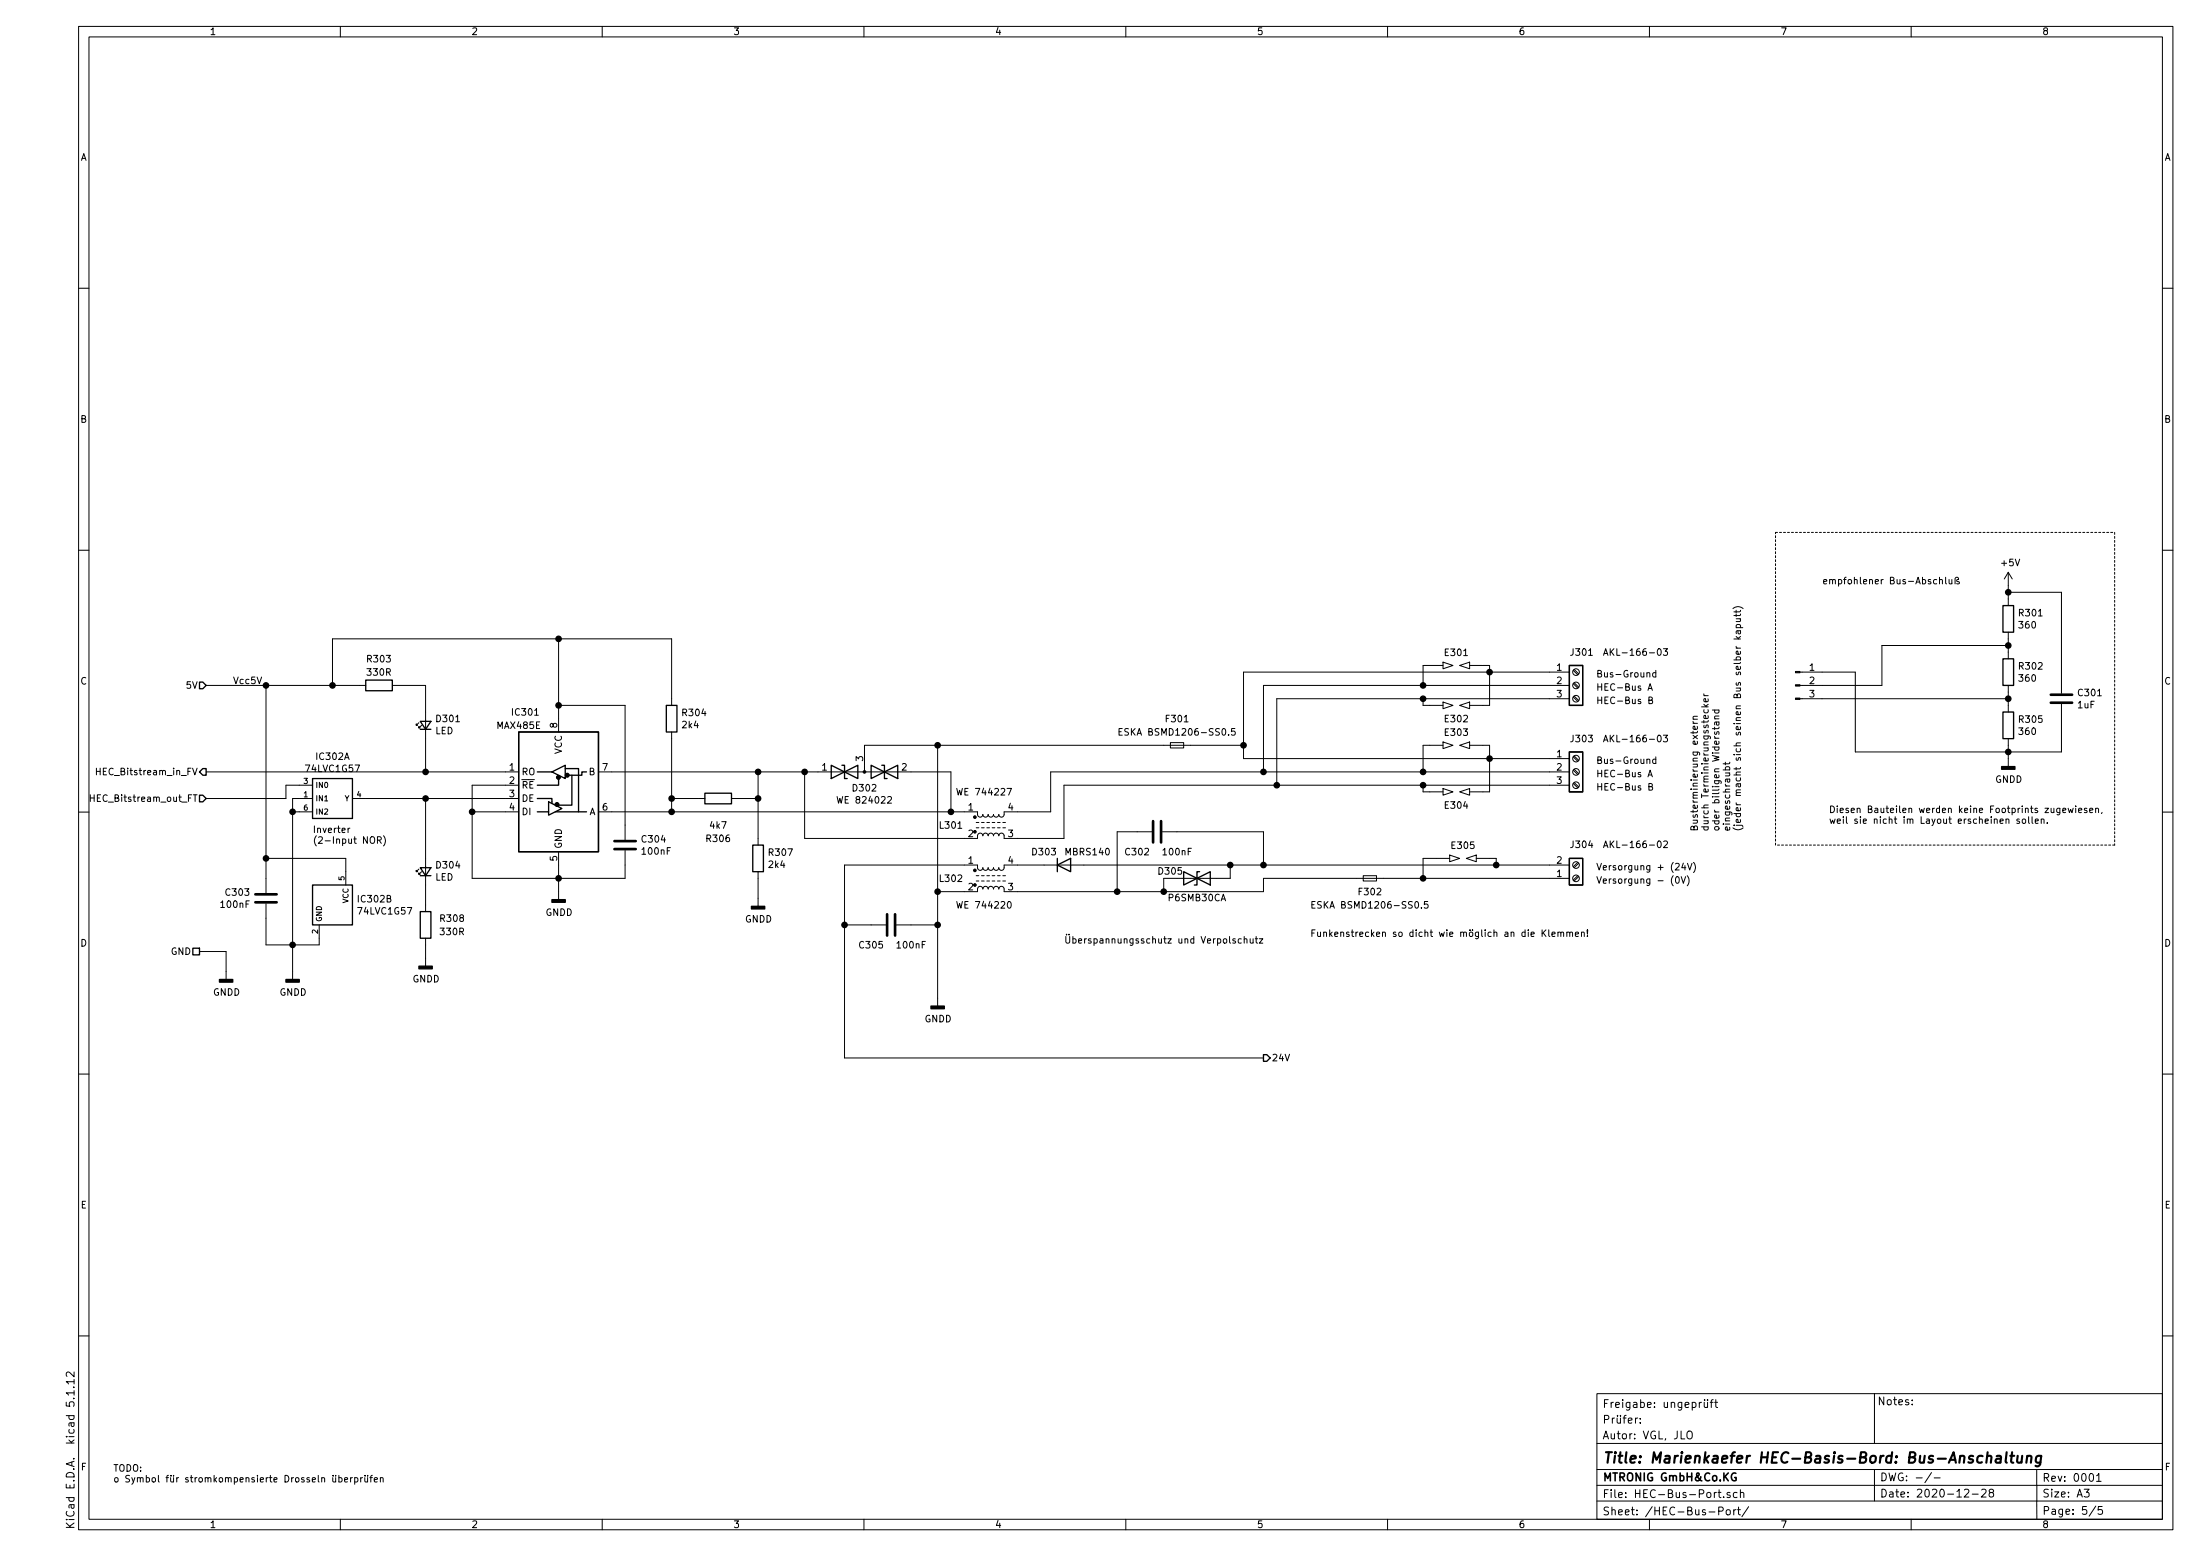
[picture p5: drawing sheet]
EESchema Schematic File Version 4
EELAYER 30 0
EELAYER END
$Descr A3 16535 11693
encoding utf-8
Sheet 5 5
Title "Marienkaefer HEC-Basis-Bord: Bus-Anschaltung"
Date "2020-12-28"
Rev "0001"
Comp "MTRONIG GmbH&Co.KG"
Comment1 "Autor: VGL, JLO"
Comment2 "Prüfer: "
Comment3 "Freigabe: ungeprüft"
Comment4 "-/-"
$EndDescr
$Comp
L Connector:Screw_Terminal_01x02 J304
U 1 1
P 11850 6600
F 0 "J304" H 11800 6350 50  0000 L CNN
F 1 "AKL-166-02" H 12050 6350 50  0000 L CNN
F 2 "TerminalBlock_MetzConnect:TerminalBlock_MetzConnect_Type059_RT06302HBWC_1x02_P3.50mm_Horizontal" H 11850 6600 50  0001 C CNN
F 3 "~" H 11850 6600 50  0001 C CNN
	1    11850 6600
	1    0    0    1   
$EndComp
Text Notes 12000 5750 0    50   ~ 0
Bus-Ground
$Comp
L Interface_UART:MAX485E IC301
U 1 1
P 4200 5900
F 0 "IC301" H 3950 6450 50  0000 C CNN
F 1 "MAX485E" H 3900 6350 50  0000 C CNN
F 2 "Package_SO:SO-8_3.9x4.9mm_P1.27mm" H 4200 5200 50  0001 C CNN
F 3 "https://datasheets.maximintegrated.com/en/ds/MAX1487E-MAX491E.pdf" H 4200 5950 50  0001 C CNN
	1    4200 5900
	1    0    0    -1  
$EndComp
$Comp
L Device:C C304
U 1 1
P 4700 6350
F 0 "C304" H 4815 6396 50  0000 L CNN
F 1 "100nF" H 4815 6305 50  0000 L CNN
F 2 "Capacitor_SMD:C_0603_1608Metric" H 4738 6200 50  0001 C CNN
F 3 "~" H 4700 6350 50  0001 C CNN
	1    4700 6350
	1    0    0    -1  
$EndComp
$Comp
L Device:L_Ferrite_Coupled_1423 L302
U 1 1
P 7450 6600
F 0 "L302" H 7150 6600 50  0000 C CNN
F 1 "WE 744220" H 7400 6400 50  0000 C CNN
F 2 "Inductor_SMD:L_CommonMode_Wuerth_WE-SL2" H 7450 6600 50  0001 C CNN
F 3 "~" H 7450 6600 50  0001 C CNN
	1    7450 6600
	1    0    0    -1  
$EndComp
$Comp
L Device:C C305
U 1 1
P 6700 6950
F 0 "C305" V 6850 6800 50  0000 C CNN
F 1 "100nF" V 6850 7100 50  0000 C CNN
F 2 "Capacitor_SMD:C_0603_1608Metric" H 6738 6800 50  0001 C CNN
F 3 "~" H 6700 6950 50  0001 C CNN
	1    6700 6950
	0    1    1    0   
$EndComp
Wire Wire Line
	7650 6700 8400 6700
Wire Wire Line
	7250 6500 6350 6500
Wire Wire Line
	6350 6500 6350 6950
Wire Wire Line
	6350 6950 6550 6950
Wire Wire Line
	6850 6950 7050 6950
Wire Wire Line
	7050 6950 7050 6700
Wire Wire Line
	7050 6700 7250 6700
$Comp
L Device:L_Ferrite_Coupled_1423 L301
U 1 1
P 7450 6200
F 0 "L301" H 7150 6200 50  0000 C CNN
F 1 "WE 744227" H 7400 6450 50  0000 C CNN
F 2 "Inductor_SMD:L_CommonMode_Wuerth_WE-SL2" H 7450 6200 50  0001 C CNN
F 3 "~" H 7450 6200 50  0001 C CNN
	1    7450 6200
	1    0    0    -1  
$EndComp
Wire Wire Line
	7650 6300 8000 6300
Wire Wire Line
	8000 6300 8000 5900
Wire Wire Line
	8000 5900 9600 5900
Wire Wire Line
	11650 5800 10700 5800
Wire Wire Line
	7900 5800 7900 6100
Wire Wire Line
	7900 6100 7650 6100
$Comp
L Device:D_TVS_Dual_AAC D302
U 1 1
P 6500 5800
F 0 "D302" H 6500 5925 50  0000 C CNN
F 1 "WE 824022" H 6500 6016 50  0000 C CNN
F 2 "Package_TO_SOT_SMD:SOT-23" H 6350 5800 50  0001 C CNN
F 3 "~" H 6350 5800 50  0001 C CNN
	1    6500 5800
	1    0    0    1   
$EndComp
$Comp
L power:GNDD #PWR0306
U 1 1
P 5700 6750
F 0 "#PWR0306" H 5700 6500 50  0001 C CNN
F 1 "GNDD" H 5704 6595 50  0000 C CNN
F 2 "" H 5700 6750 50  0001 C CNN
F 3 "" H 5700 6750 50  0001 C CNN
	1    5700 6750
	1    0    0    -1  
$EndComp
Connection ~ 7050 6950
Wire Wire Line
	6500 5650 6500 5600
Wire Wire Line
	9350 5600 9350 5700
Wire Wire Line
	7250 6100 7150 6100
Wire Wire Line
	7150 6100 7150 5800
Wire Wire Line
	7150 5800 6850 5800
Wire Wire Line
	7250 6300 6050 6300
Wire Wire Line
	6050 6300 6050 5800
Wire Wire Line
	6050 5800 6150 5800
Text Notes 12000 6550 0    50   ~ 0
Versorgung + (24V)
Text Notes 12000 6650 0    50   ~ 0
Versorgung - (0V)
Text Notes 12000 5950 0    50   ~ 0
HEC-Bus B
Text Notes 12000 5850 0    50   ~ 0
HEC-Bus A
$Comp
L Connector:Screw_Terminal_01x03 J303
U 1 1
P 11850 5800
F 0 "J303" H 11800 6050 50  0000 L CNN
F 1 "AKL-166-03" H 12050 6050 50  0000 L CNN
F 2 "TerminalBlock_MetzConnect:TerminalBlock_MetzConnect_Type059_RT06303HBWC_1x03_P3.50mm_Horizontal" H 11850 5800 50  0001 C CNN
F 3 "~" H 11850 5800 50  0001 C CNN
	1    11850 5800
	1    0    0    -1  
$EndComp
Text Notes 12000 5100 0    50   ~ 0
Bus-Ground
$Comp
L Device:Fuse_Small F301
U 1 1
P 8850 5600
F 0 "F301" H 8850 5800 50  0000 C CNN
F 1 "ESKA BSMD1206-SS0.5" H 8850 5700 50  0000 C CNN
F 2 "Resistor_SMD:R_1206_3216Metric" H 8850 5600 50  0001 C CNN
F 3 "~" H 8850 5600 50  0001 C CNN
	1    8850 5600
	1    0    0    -1  
$EndComp
Text Notes 12000 5300 0    50   ~ 0
HEC-Bus B
Text Notes 12000 5200 0    50   ~ 0
HEC-Bus A
$Comp
L Connector:Screw_Terminal_01x03 J301
U 1 1
P 11850 5150
F 0 "J301" H 11800 5400 50  0000 L CNN
F 1 "AKL-166-03" H 12050 5400 50  0000 L CNN
F 2 "TerminalBlock_MetzConnect:TerminalBlock_MetzConnect_Type059_RT06303HBWC_1x03_P3.50mm_Horizontal" H 11850 5150 50  0001 C CNN
F 3 "~" H 11850 5150 50  0001 C CNN
	1    11850 5150
	1    0    0    -1  
$EndComp
Wire Wire Line
	9350 5050 9350 5600
Connection ~ 9350 5600
Wire Wire Line
	9600 5250 9600 5900
Wire Wire Line
	9600 5250 10700 5250
Connection ~ 9600 5900
Wire Wire Line
	9600 5900 10700 5900
Wire Wire Line
	9500 5150 9500 5800
Wire Wire Line
	9500 5150 10700 5150
Connection ~ 9500 5800
Wire Wire Line
	9500 5800 7900 5800
Text Notes 13100 6250 1    50   ~ 0
Busterminierung extern\ndurch Terminierungsstecker\noder billigen Widerstand \neingeschraubt \n(jeder macht sich seinen Bus selber kaputt)
Connection ~ 7150 6100
Wire Wire Line
	4600 6100 5050 6100
Wire Wire Line
	4600 5800 5700 5800
Connection ~ 6050 5800
$Comp
L power:GNDD #PWR0305
U 1 1
P 4200 6700
F 0 "#PWR0305" H 4200 6450 50  0001 C CNN
F 1 "GNDD" H 4204 6545 50  0000 C CNN
F 2 "" H 4200 6700 50  0001 C CNN
F 3 "" H 4200 6700 50  0001 C CNN
	1    4200 6700
	1    0    0    -1  
$EndComp
$Comp
L Device:R R307
U 1 1
P 5700 6450
F 0 "R307" H 5770 6496 50  0000 L CNN
F 1 "2k4" H 5770 6405 50  0000 L CNN
F 2 "Resistor_SMD:R_0603_1608Metric" V 5630 6450 50  0001 C CNN
F 3 "~" H 5700 6450 50  0001 C CNN
	1    5700 6450
	1    0    0    -1  
$EndComp
$Comp
L Device:R R304
U 1 1
P 5050 5400
F 0 "R304" H 5120 5446 50  0000 L CNN
F 1 "2k4" H 5120 5355 50  0000 L CNN
F 2 "Resistor_SMD:R_0603_1608Metric" V 4980 5400 50  0001 C CNN
F 3 "~" H 5050 5400 50  0001 C CNN
	1    5050 5400
	1    0    0    -1  
$EndComp
Connection ~ 5050 6100
Wire Wire Line
	5050 6100 7150 6100
Wire Wire Line
	5050 5550 5050 6000
Connection ~ 5700 5800
Wire Wire Line
	5700 5800 6050 5800
Wire Wire Line
	5700 5800 5700 6000
Wire Wire Line
	5700 6600 5700 6750
$Comp
L Device:R R306
U 1 1
P 5400 6000
F 0 "R306" V 5700 6000 50  0000 C CNN
F 1 "4k7" V 5600 6000 50  0000 C CNN
F 2 "Resistor_SMD:R_0603_1608Metric" V 5330 6000 50  0001 C CNN
F 3 "~" H 5400 6000 50  0001 C CNN
	1    5400 6000
	0    1    1    0   
$EndComp
Wire Wire Line
	5050 6000 5250 6000
Connection ~ 5050 6000
Wire Wire Line
	5050 6000 5050 6100
Wire Wire Line
	5550 6000 5700 6000
Connection ~ 5700 6000
Wire Wire Line
	5700 6000 5700 6300
Wire Wire Line
	4200 6500 4200 6600
Wire Wire Line
	4200 6600 4700 6600
Wire Wire Line
	4700 6600 4700 6500
Connection ~ 4200 6600
Wire Wire Line
	4200 6600 4200 6700
Wire Wire Line
	4200 6600 3550 6600
Wire Wire Line
	3550 6600 3550 6100
Wire Wire Line
	3550 5900 3800 5900
Wire Wire Line
	3550 6100 3800 6100
Connection ~ 3550 6100
Wire Wire Line
	3550 6100 3550 5900
Text HLabel 1550 6000 0    50   Input ~ 0
HEC_Bitstream_out_FT
Wire Wire Line
	3800 5800 3200 5800
Text HLabel 1550 5800 0    50   Output ~ 0
HEC_Bitstream_in_FV
$Comp
L Logic_74xGxx_MT:74LVC1G57 IC302
U 1 1
P 2350 6150
F 0 "IC302" H 2500 6617 50  0000 C CNN
F 1 "74LVC1G57" H 2500 6526 50  0000 C CNN
F 2 "Package_TO_SOT_SMD:SOT-363_SC-70-6" H 2350 6150 50  0001 C CNN
F 3 "http://www.ti.com/lit/sg/scyt129e/scyt129e.pdf" H 2350 6150 50  0001 C CNN
	1    2350 6150
	1    0    0    -1  
$EndComp
$Comp
L power:GNDD #PWR0307
U 1 1
P 2200 7300
F 0 "#PWR0307" H 2200 7050 50  0001 C CNN
F 1 "GNDD" H 2204 7145 50  0000 C CNN
F 2 "" H 2200 7300 50  0001 C CNN
F 3 "" H 2200 7300 50  0001 C CNN
	1    2200 7300
	1    0    0    -1  
$EndComp
$Comp
L Device:C C303
U 1 1
P 2000 6750
F 0 "C303" H 2115 6796 50  0000 L CNN
F 1 "100nF" H 2115 6705 50  0000 L CNN
F 2 "Capacitor_SMD:C_0603_1608Metric" H 2038 6600 50  0001 C CNN
F 3 "~" H 2000 6750 50  0001 C CNN
	1    2000 6750
	-1   0    0    -1  
$EndComp
Wire Wire Line
	2000 6900 2000 7100
Wire Wire Line
	2000 7100 2200 7100
Wire Wire Line
	2250 6000 2200 6000
Wire Wire Line
	2200 6000 2200 6100
Wire Wire Line
	2200 6100 2250 6100
Connection ~ 2200 6100
Wire Wire Line
	3800 6000 3200 6000
Wire Wire Line
	2250 5900 2150 5900
Wire Wire Line
	2150 5900 2150 6000
Wire Wire Line
	2150 6000 1550 6000
$Comp
L Device:LED_Small D304
U 1 1
P 3200 6550
F 0 "D304" V 3246 6480 50  0000 R CNN
F 1 "LED" V 3155 6480 50  0000 R CNN
F 2 "LED_SMD:LED_0603_1608Metric" V 3200 6550 50  0001 C CNN
F 3 "~" V 3200 6550 50  0001 C CNN
	1    3200 6550
	0    -1   -1   0   
$EndComp
$Comp
L Device:LED_Small D301
U 1 1
P 3200 5450
F 0 "D301" V 3246 5380 50  0000 R CNN
F 1 "LED" V 3155 5380 50  0000 R CNN
F 2 "LED_SMD:LED_0603_1608Metric" V 3200 5450 50  0001 C CNN
F 3 "~" V 3200 5450 50  0001 C CNN
	1    3200 5450
	0    -1   -1   0   
$EndComp
Connection ~ 3200 5800
Wire Wire Line
	3200 5800 1550 5800
Wire Wire Line
	3200 6450 3200 6000
Connection ~ 3200 6000
Wire Wire Line
	3200 6000 2750 6000
$Comp
L Device:R R303
U 1 1
P 2850 5150
F 0 "R303" V 2650 5050 50  0000 L CNN
F 1 "330R" V 2750 5050 50  0000 L CNN
F 2 "Resistor_SMD:R_0603_1608Metric" V 2780 5150 50  0001 C CNN
F 3 "~" H 2850 5150 50  0001 C CNN
	1    2850 5150
	0    1    1    0   
$EndComp
$Comp
L power:GNDD #PWR0309
U 1 1
P 3200 7200
F 0 "#PWR0309" H 3200 6950 50  0001 C CNN
F 1 "GNDD" H 3204 7045 50  0000 C CNN
F 2 "" H 3200 7200 50  0001 C CNN
F 3 "" H 3200 7200 50  0001 C CNN
	1    3200 7200
	1    0    0    -1  
$EndComp
Wire Wire Line
	3200 7200 3200 7100
$Comp
L Device:R R308
U 1 1
P 3200 6950
F 0 "R308" H 3300 7000 50  0000 L CNN
F 1 "330R" H 3300 6900 50  0000 L CNN
F 2 "Resistor_SMD:R_0603_1608Metric" V 3130 6950 50  0001 C CNN
F 3 "~" H 3200 6950 50  0001 C CNN
	1    3200 6950
	1    0    0    -1  
$EndComp
Wire Wire Line
	3200 6800 3200 6650
Wire Wire Line
	3000 5150 3200 5150
Wire Wire Line
	3200 5150 3200 5350
Wire Wire Line
	3200 5550 3200 5800
Text HLabel 1550 5150 0    50   Input ~ 0
5V
Text HLabel 9500 7950 2    50   Output ~ 0
24V
Wire Wire Line
	6350 7950 6350 6950
Connection ~ 6350 6950
$Comp
L Device:D_TVS D305
U 1 1
P 9000 6600
F 0 "D305" H 9200 6550 50  0000 C CNN
F 1 "P6SMB30CA" H 9000 6750 50  0000 C CNN
F 2 "Diode_SMD:D_SMB" V 9000 6600 50  0001 C CNN
F 3 "~" V 9000 6600 50  0001 C CNN
	1    9000 6600
	-1   0    0    1   
$EndComp
Wire Wire Line
	7050 6950 7050 7500
Wire Wire Line
	6350 7950 9500 7950
Wire Wire Line
	8750 6700 8750 6600
Wire Wire Line
	9500 6600 9500 6700
Wire Wire Line
	9500 6700 8750 6700
Connection ~ 8750 6700
$Comp
L Device:C C302
U 1 1
P 8700 6250
F 0 "C302" V 8850 6100 50  0000 C CNN
F 1 "100nF" V 8850 6400 50  0000 C CNN
F 2 "Capacitor_SMD:C_0603_1608Metric" H 8738 6100 50  0001 C CNN
F 3 "~" H 8700 6250 50  0001 C CNN
	1    8700 6250
	0    1    1    0   
$EndComp
Wire Wire Line
	8550 6250 8400 6250
Wire Wire Line
	8400 6250 8400 6700
Connection ~ 8400 6700
Wire Wire Line
	8400 6700 8750 6700
$Comp
L Device:SparkGap E305
U 1 1
P 11000 6450
F 0 "E305" H 11000 6548 50  0000 C CNN
F 1 "SPARK_GAP" H 11000 6549 50  0001 C CNN
F 2 "SparkGaps_MT:SparkGap_3pin_0.67x0.5mm" H 11000 6380 50  0001 C CNN
F 3 "~" V 11000 6450 50  0001 C CNN
	1    11000 6450
	1    0    0    -1  
$EndComp
Wire Wire Line
	11200 6450 11250 6450
Wire Wire Line
	11250 6450 11250 6500
Wire Wire Line
	11250 6500 11650 6500
$Comp
L Device:SparkGap E303
U 1 1
P 10950 5600
F 0 "E303" H 10950 5698 50  0000 C CNN
F 1 "SPARK_GAP" H 10950 5699 50  0001 C CNN
F 2 "SparkGaps_MT:SparkGap_3pin_0.67x0.5mm" H 10950 5530 50  0001 C CNN
F 3 "~" V 10950 5600 50  0001 C CNN
	1    10950 5600
	1    0    0    -1  
$EndComp
$Comp
L Device:SparkGap E304
U 1 1
P 10950 5950
F 0 "E304" H 10950 5850 50  0000 C CNN
F 1 "SPARK_GAP" H 10950 5850 50  0001 C CNN
F 2 "SparkGaps_MT:SparkGap_3pin_0.67x0.5mm" H 10950 5880 50  0001 C CNN
F 3 "~" V 10950 5950 50  0001 C CNN
	1    10950 5950
	1    0    0    -1  
$EndComp
Wire Wire Line
	11150 5600 11200 5600
Wire Wire Line
	10750 5600 10700 5600
Wire Wire Line
	10700 5600 10700 5800
Connection ~ 10700 5800
Wire Wire Line
	10700 5800 9500 5800
Wire Wire Line
	11150 5950 11200 5950
Wire Wire Line
	10750 5950 10700 5950
Wire Wire Line
	10700 5950 10700 5900
Connection ~ 10700 5900
Wire Wire Line
	10700 5900 11650 5900
$Comp
L Device:SparkGap E301
U 1 1
P 10950 5000
F 0 "E301" H 10950 5098 50  0000 C CNN
F 1 "SPARK_GAP" H 10950 5099 50  0001 C CNN
F 2 "SparkGaps_MT:SparkGap_3pin_0.67x0.5mm" H 10950 4930 50  0001 C CNN
F 3 "~" V 10950 5000 50  0001 C CNN
	1    10950 5000
	1    0    0    -1  
$EndComp
$Comp
L Device:SparkGap E302
U 1 1
P 10950 5300
F 0 "E302" H 10950 5200 50  0000 C CNN
F 1 "SPARK_GAP" H 10950 5200 50  0001 C CNN
F 2 "SparkGaps_MT:SparkGap_3pin_0.67x0.5mm" H 10950 5230 50  0001 C CNN
F 3 "~" V 10950 5300 50  0001 C CNN
	1    10950 5300
	1    0    0    -1  
$EndComp
Wire Wire Line
	11150 5000 11200 5000
Wire Wire Line
	11200 5000 11200 5050
Connection ~ 11200 5050
Wire Wire Line
	11200 5050 11200 5300
Wire Wire Line
	11200 5300 11150 5300
Wire Wire Line
	10750 5300 10700 5300
Wire Wire Line
	10700 5300 10700 5250
Connection ~ 10700 5250
Wire Wire Line
	10700 5250 11650 5250
Wire Wire Line
	10750 5000 10700 5000
Wire Wire Line
	10700 5000 10700 5150
Connection ~ 10700 5150
$Comp
L power:GNDD #PWR0310
U 1 1
P 7050 7500
F 0 "#PWR0310" H 7050 7250 50  0001 C CNN
F 1 "GNDD" H 7054 7345 50  0000 C CNN
F 2 "" H 7050 7500 50  0001 C CNN
F 3 "" H 7050 7500 50  0001 C CNN
	1    7050 7500
	1    0    0    -1  
$EndComp
Wire Wire Line
	10700 6450 10700 6600
Wire Wire Line
	10700 6450 10800 6450
Connection ~ 10700 6600
Wire Wire Line
	10700 6600 10400 6600
Wire Wire Line
	11200 5700 11650 5700
Wire Wire Line
	11200 5600 11200 5700
Connection ~ 11200 5700
Wire Wire Line
	11200 5700 11200 5950
Wire Wire Line
	11650 5050 11200 5050
Text Notes 9850 7050 0    50   ~ 0
Funkenstrecken so dicht wie möglich an die Klemmen!
$Comp
L Device:D D303
U 1 1
P 8000 6500
F 0 "D303" H 7950 6600 50  0000 R CNN
F 1 "MBRS140" H 8000 6600 50  0000 L CNN
F 2 "Diode_SMD:D_SMB" H 8000 6500 50  0001 C CNN
F 3 "~" H 8000 6500 50  0001 C CNN
	1    8000 6500
	1    0    0    -1  
$EndComp
Wire Wire Line
	8150 6500 9250 6500
Connection ~ 11250 6500
Wire Wire Line
	9500 6250 9500 6500
Wire Wire Line
	8850 6250 9500 6250
Connection ~ 9500 6500
Wire Wire Line
	9500 6500 11250 6500
Wire Wire Line
	7650 6500 7850 6500
Wire Wire Line
	8750 6600 8850 6600
Wire Wire Line
	9150 6600 9250 6600
Wire Wire Line
	9250 6600 9250 6500
Connection ~ 9250 6500
Wire Wire Line
	9250 6500 9500 6500
Text Notes 850  11150 0    50   ~ 0
TODO:\no Symbol für stromkompensierte Drosseln überprüfen\n
Text Notes 8000 7100 0    50   ~ 0
Überspannungsschutz und Verpolschutz
Text Notes 13700 4400 0    50   ~ 0
empfohlener Bus-Abschluß
$Comp
L Connector:Conn_01x03_Male J302
U 1 1
P 13500 5150
F 0 "J302" H 13608 5339 50  0001 C CNN
F 1 "Conn_01x03_Male" H 13608 5340 50  0001 C CNN
F 2 "" H 13500 5150 50  0001 C CNN
F 3 "~" H 13500 5150 50  0001 C CNN
	1    13500 5150
	1    0    0    -1  
$EndComp
$Comp
L power:+5V #PWR0301
U 1 1
P 15100 4400
F 0 "#PWR0301" H 15100 4250 50  0001 C CNN
F 1 "+5V" H 15115 4573 50  0000 C CNN
F 2 "" H 15100 4400 50  0001 C CNN
F 3 "" H 15100 4400 50  0001 C CNN
	1    15100 4400
	1    0    0    -1  
$EndComp
$Comp
L power:GNDD #PWR0304
U 1 1
P 15100 5700
F 0 "#PWR0304" H 15100 5450 50  0001 C CNN
F 1 "GNDD" H 15104 5545 50  0000 C CNN
F 2 "" H 15100 5700 50  0001 C CNN
F 3 "" H 15100 5700 50  0001 C CNN
	1    15100 5700
	1    0    0    -1  
$EndComp
$Comp
L Device:R R301
U 1 1
P 15100 4650
F 0 "R301" H 15170 4696 50  0000 L CNN
F 1 "360" H 15170 4605 50  0000 L CNN
F 2 "" V 15030 4650 50  0001 C CNN
F 3 "~" H 15100 4650 50  0001 C CNN
	1    15100 4650
	1    0    0    -1  
$EndComp
$Comp
L Device:R R302
U 1 1
P 15100 5050
F 0 "R302" H 15170 5096 50  0000 L CNN
F 1 "360" H 15170 5005 50  0000 L CNN
F 2 "" V 15030 5050 50  0001 C CNN
F 3 "~" H 15100 5050 50  0001 C CNN
	1    15100 5050
	1    0    0    -1  
$EndComp
$Comp
L Device:R R305
U 1 1
P 15100 5450
F 0 "R305" H 15170 5496 50  0000 L CNN
F 1 "360" H 15170 5405 50  0000 L CNN
F 2 "" V 15030 5450 50  0001 C CNN
F 3 "~" H 15100 5450 50  0001 C CNN
	1    15100 5450
	1    0    0    -1  
$EndComp
Wire Wire Line
	15100 4400 15100 4450
Wire Wire Line
	15100 4800 15100 4850
Wire Wire Line
	15100 5200 15100 5250
Wire Wire Line
	15100 5600 15100 5650
Wire Wire Line
	13700 5150 14150 5150
Wire Wire Line
	14150 5150 14150 4850
Wire Wire Line
	14150 4850 15100 4850
Connection ~ 15100 4850
Wire Wire Line
	15100 4850 15100 4900
Wire Wire Line
	13700 5250 15100 5250
Connection ~ 15100 5250
Wire Wire Line
	15100 5250 15100 5300
Wire Wire Line
	13700 5050 13950 5050
Wire Wire Line
	13950 5050 13950 5650
Wire Wire Line
	13950 5650 15100 5650
Connection ~ 15100 5650
Wire Wire Line
	15100 5650 15100 5700
$Comp
L Device:C C301
U 1 1
P 15500 5250
F 0 "C301" H 15615 5296 50  0000 L CNN
F 1 "1uF" H 15615 5205 50  0000 L CNN
F 2 "" H 15538 5100 50  0001 C CNN
F 3 "~" H 15500 5250 50  0001 C CNN
	1    15500 5250
	1    0    0    -1  
$EndComp
Wire Wire Line
	15100 4450 15500 4450
Wire Wire Line
	15500 4450 15500 5100
Connection ~ 15100 4450
Wire Wire Line
	15100 4450 15100 4500
Wire Wire Line
	15500 5400 15500 5650
Wire Wire Line
	15500 5650 15100 5650
Text Notes 13750 6200 0    50   ~ 0
Diesen Bauteilen werden keine Footprints zugewiesen,\nweil sie nicht im Layout erscheinen sollen.
Wire Notes Line
	13350 4000 15900 4000
Wire Notes Line
	15900 4000 15900 6350
Wire Notes Line
	15900 6350 13350 6350
Wire Notes Line
	13350 6350 13350 4000
Text HLabel 1500 7150 0    50   UnSpc ~ 0
GND
$Comp
L power:GNDD #PWR0308
U 1 1
P 1700 7300
F 0 "#PWR0308" H 1700 7050 50  0001 C CNN
F 1 "GNDD" H 1704 7145 50  0000 C CNN
F 2 "" H 1700 7300 50  0001 C CNN
F 3 "" H 1700 7300 50  0001 C CNN
	1    1700 7300
	1    0    0    -1  
$EndComp
Wire Wire Line
	1500 7150 1700 7150
Wire Wire Line
	1700 7150 1700 7300
Wire Wire Line
	10700 5150 11650 5150
$Comp
L Device:Fuse_Small F302
U 1 1
P 10300 6600
F 0 "F302" H 10300 6500 50  0000 C CNN
F 1 "ESKA BSMD1206-SS0.5" H 10300 6400 50  0000 C CNN
F 2 "Resistor_SMD:R_1206_3216Metric" H 10300 6600 50  0001 C CNN
F 3 "~" H 10300 6600 50  0001 C CNN
	1    10300 6600
	1    0    0    -1  
$EndComp
Wire Wire Line
	10200 6600 9500 6600
Wire Wire Line
	10700 6600 11650 6600
Wire Wire Line
	8950 5600 9350 5600
Wire Wire Line
	9350 5050 11200 5050
Wire Wire Line
	9350 5700 11200 5700
Wire Wire Line
	6500 5600 7050 5600
Wire Wire Line
	7050 6700 7050 5600
Connection ~ 7050 6700
Connection ~ 7050 5600
Wire Wire Line
	7050 5600 8750 5600
Text Label 1750 5150 0    50   ~ 0
Vcc5V
Wire Wire Line
	1550 5150 2000 5150
Wire Wire Line
	2500 5150 2500 4800
Wire Wire Line
	2500 4800 4200 4800
Wire Wire Line
	5050 4800 5050 5250
Connection ~ 2500 5150
Wire Wire Line
	2500 5150 2700 5150
Wire Wire Line
	4200 5400 4200 5300
Connection ~ 4200 4800
Wire Wire Line
	4200 4800 5050 4800
Wire Wire Line
	4700 6200 4700 5300
Wire Wire Line
	4700 5300 4200 5300
Connection ~ 4200 5300
Wire Wire Line
	4200 5300 4200 4800
Connection ~ 2200 7100
Wire Wire Line
	2200 7100 2200 7300
Wire Wire Line
	2000 5150 2000 6450
Connection ~ 2000 5150
Wire Wire Line
	2000 5150 2500 5150
$Comp
L Logic_74xGxx_MT:74LVC1G57 IC302
U 2 1
P 2450 6950
F 0 "IC302" H 2680 7146 50  0000 L CNN
F 1 "74LVC1G57" H 2680 7055 50  0000 L CNN
F 2 "Package_TO_SOT_SMD:SOT-363_SC-70-6" H 2450 6950 50  0001 C CNN
F 3 "http://www.ti.com/lit/sg/scyt129e/scyt129e.pdf" H 2450 6950 50  0001 C CNN
	2    2450 6950
	1    0    0    -1  
$EndComp
Wire Wire Line
	2600 6450 2600 6550
Wire Wire Line
	2400 7050 2400 7100
Wire Wire Line
	2400 7100 2200 7100
Text Notes 2350 6350 0    50   ~ 0
Inverter\n(2-Input NOR)
Wire Wire Line
	2200 6100 2200 7100
Wire Wire Line
	2600 6450 2000 6450
Connection ~ 2000 6450
Wire Wire Line
	2000 6450 2000 6600
$EndSCHEMATC
